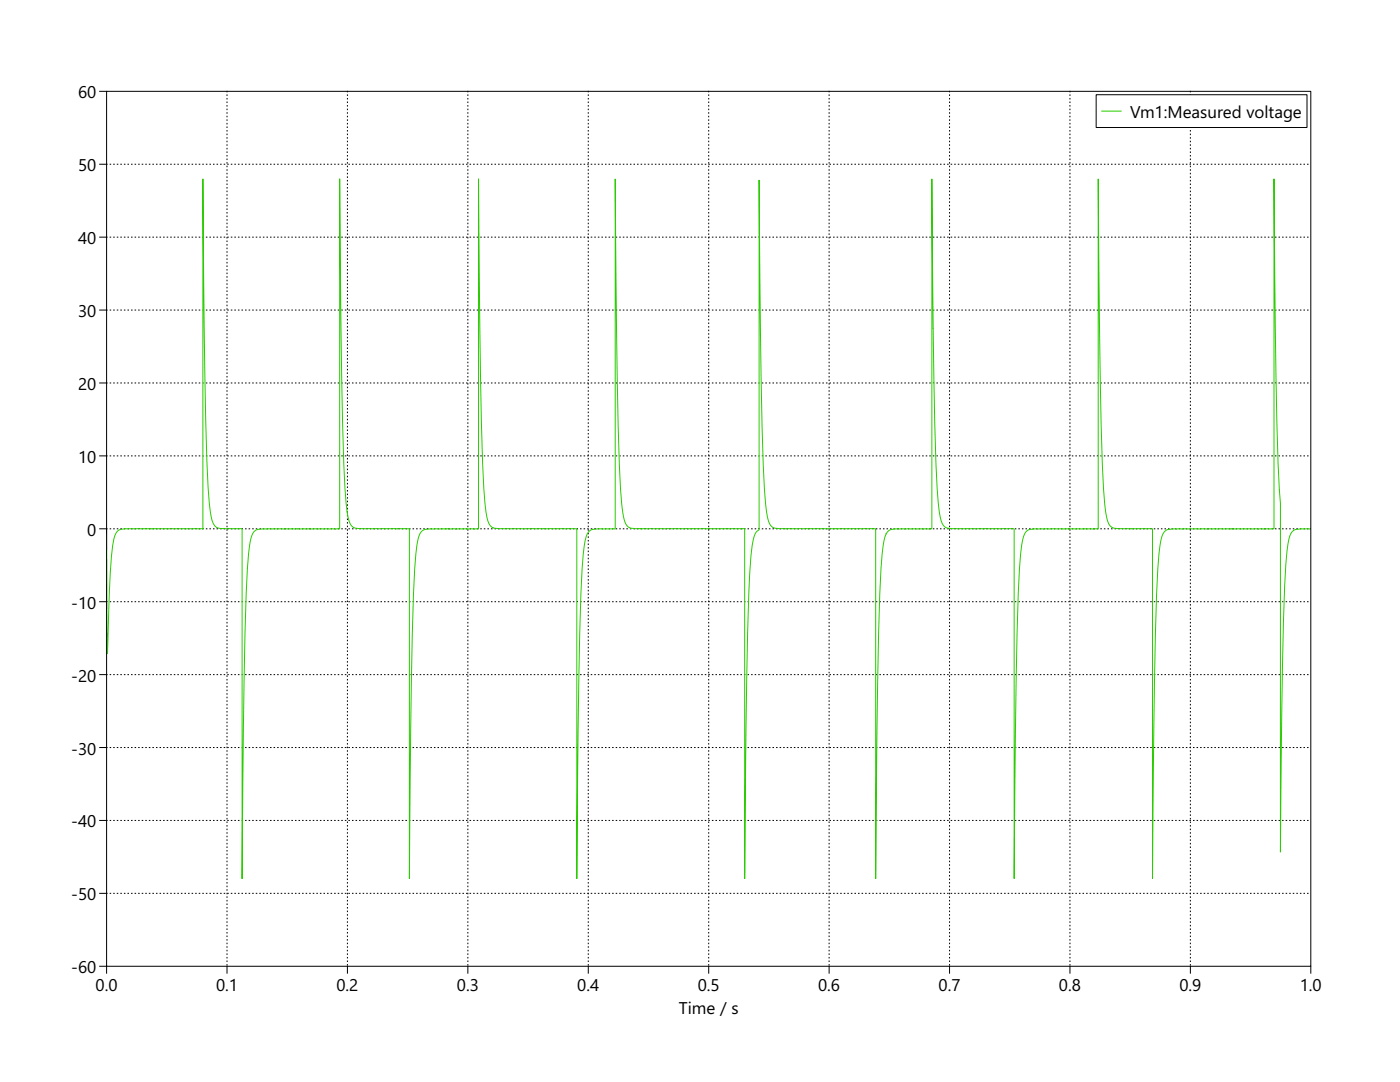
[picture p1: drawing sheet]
<svg xmlns="http://www.w3.org/2000/svg" width="279mm" height="216mm" viewBox="0 0 279 216" stroke-linecap="round" stroke-linejoin="round" font-family="sans-serif">
<g fill="none" stroke="#000" stroke-width=".2">
<path d="M19.9 18.2h1.4M21.3 18.2h240.3v174.6h-240.3zM19.9 32.8h1.4M19.9 47.3h1.4M19.9 76.4h1.4M19.9 61.9h1.4M19.9 91h1.4M19.9 105.5h1.4M19.9 134.6h1.4M19.9 120.1h1.4M19.9 149.2h1.4M19.9 178.3h1.4"/>
<path d="M19.9 163.7h1.4M19.9 192.8h1.4M21.3 192.8v1.4M45.3 192.8v1.4M69.3 192.8v1.4M93.4 192.8v1.4M117.4 192.8v1.4M141.4 192.8v1.4M165.5 192.8v1.4M189.5 192.8v1.4M213.5 192.8v1.4M237.6 192.8v1.4"/>
<path d="M261.6 192.8v1.4"/>
</g>
<g fill="none" stroke="#000" stroke-width=".2" stroke-dasharray=".1 .6">
<path d="M45.3 18.2v174.6M69.3 18.2v174.6M93.4 18.2v174.6M117.4 18.2v174.6M141.4 18.2v174.6M165.5 18.2v174.6M189.5 18.2v174.6M213.5 18.2v174.6M237.6 18.2v174.6M21.3 32.8h240.3M21.3 47.3h240.3M21.3 76.4h240.3"/>
<path d="M21.3 61.9h240.3M21.3 91h240.3M21.3 105.5h240.3M21.3 134.6h240.3M21.3 120.1h240.3M21.3 149.2h240.3M21.3 178.3h240.3M21.3 163.7h240.3"/>
</g>
<path d="M21.3 105.5l.1 25 .4-12.6a53.3 53.3 0 0 1 1.1-11 2.25 2.25 0 0 1 2.7-1.4h14.9v-69.8l.2 29.1a669.9 669.9 0 0 0 1.1 35.5 10.6 10.6 0 0 0 1 4.6 3.1 3.1 0 0 0 2.6 .6h2.9v69.9l.3-30.2a619.7 619.7 0 0 1 1-34.7 9.7 9.7 0 0 1 1-4.4 2.82 2.82 0 0 1 2.3-.6h14.9v-69.8l.3 29.8a636.9 636.9 0 0 0 1 35 10 10 0 0 0 1 4.4 2.79 2.79 0 0 0 2.3 .6h9.3v69.9l.3-30a632.8 632.8 0 0 1 1-34.9 9.9 9.9 0 0 1 1-4.3 2.8 2.8 0 0 1 2.3-.7h9.2v-69.8l.4 39.3a300.9 300.9 0 0 0 1.1 27.1 4.9 4.9 0 0 0 1 3 6.6 6.6 0 0 0 3.4 .4h13.7v69.8l.4-39.3a300.1 300.1 0 0 1 1.1-27.1 4.9 4.9 0 0 1 1.1-3l.5-.3 .9-.1h3.7v-69.8l.4 39.8a289.2 289.2 0 0 0 1.1 26.7 4.8 4.8 0 0 0 1 2.9 6.8 6.8 0 0 0 3.4 .4h19.9v69.8l.4-39.7a292.6 292.6 0 0 1 1.1-26.7 4.9 4.9 0 0 1 1-3l.4-.2v-69.8l.3 30.2a610.7 610.7 0 0 0 1 34.5 9.5 9.5 0 0 0 1 4.3 2.84 2.84 0 0 0 2.3 .6h18.7v69.9l.2-30a631.6 631.6 0 0 1 1.1-34.9 9.9 9.9 0 0 1 1-4.3 2.8 2.8 0 0 1 2.3-.7h6.6v-69.8l.4 39.3a300.1 300.1 0 0 0 1.1 27.1 4.9 4.9 0 0 0 1 3 6.7 6.7 0 0 0 3.4 .4h10.5v69.8l.4-39.6a293 293 0 0 1 1.1-26.8 4.8 4.8 0 0 1 1-3 6.7 6.7 0 0 1 3.4-.3l10.9-.1v-69.8l.4 39.7a291.1 291.1 0 0 0 1.1 26.8 4.8 4.8 0 0 0 1 2.9 6.8 6.8 0 0 0 3.4 .4h4.9v69.8l.4-39.3a300 300 0 0 1 1.1-27.1 4.9 4.9 0 0 1 1-3 6.7 6.7 0 0 1 3.4-.3l18.4-.1v-69.8l.2 29.8a792.6 792.6 0 0 0 .8 32.3l.2 2.6v69.6l.4-37.1a237.1 237.1 0 0 1 1.1-24.4 4 4 0 0 1 1.1-2.6 8.2 8.2 0 0 1 3.5-.4" fill="none" stroke="#29cc00" stroke-width=".2"/>
<path d="M218.8 18.9h42v6.5h-42z" fill="#fff" stroke="#000" stroke-width=".2"/>
<path d="M219.8 22.2h4.1" fill="none" stroke="#29cc00" stroke-width=".2"/>
<g font-size="3.4">
<text x="15.6" y="19.6">60</text>
<text x="225.5" y="23.6">Vm1:Me</text>
<text x="237.8" y="23.6">asured voltage</text>
<text x="15.6" y="34.2">50</text>
<text x="15.6" y="48.7">40</text>
<text x="15.6" y="63.3">30</text>
<text x="15.6" y="77.8">20</text>
<text x="15.6" y="92.4">10</text>
<text x="17.4" y="106.9">0</text>
<text x="14.2" y="121.5">-10</text>
<text x="14.2" y="136">-20</text>
<text x="14.2" y="150.6">-30</text>
<text x="14.2" y="165.1">-40</text>
<text x="14.2" y="179.7">-50</text>
<text x="14.2" y="194.2">-60</text>
<text x="19.1" y="197.8">0.0</text>
<text x="43.1" y="197.8">0.1</text>
<text x="67.1" y="197.8">0.2</text>
<text x="91.2" y="197.8">0.3</text>
<text x="115.2" y="197.8">0.4</text>
<text x="139.2" y="197.8">0.5</text>
<text x="163.3" y="197.8">0.6</text>
<text x="187.3" y="197.8">0.7</text>
<text x="211.3" y="197.8">0.8</text>
<text x="235.4" y="197.8">0.9</text>
<text x="259.4" y="197.8">1.0</text>
<text x="135.5" y="202.3">Time / s</text>
</g>
</svg>
